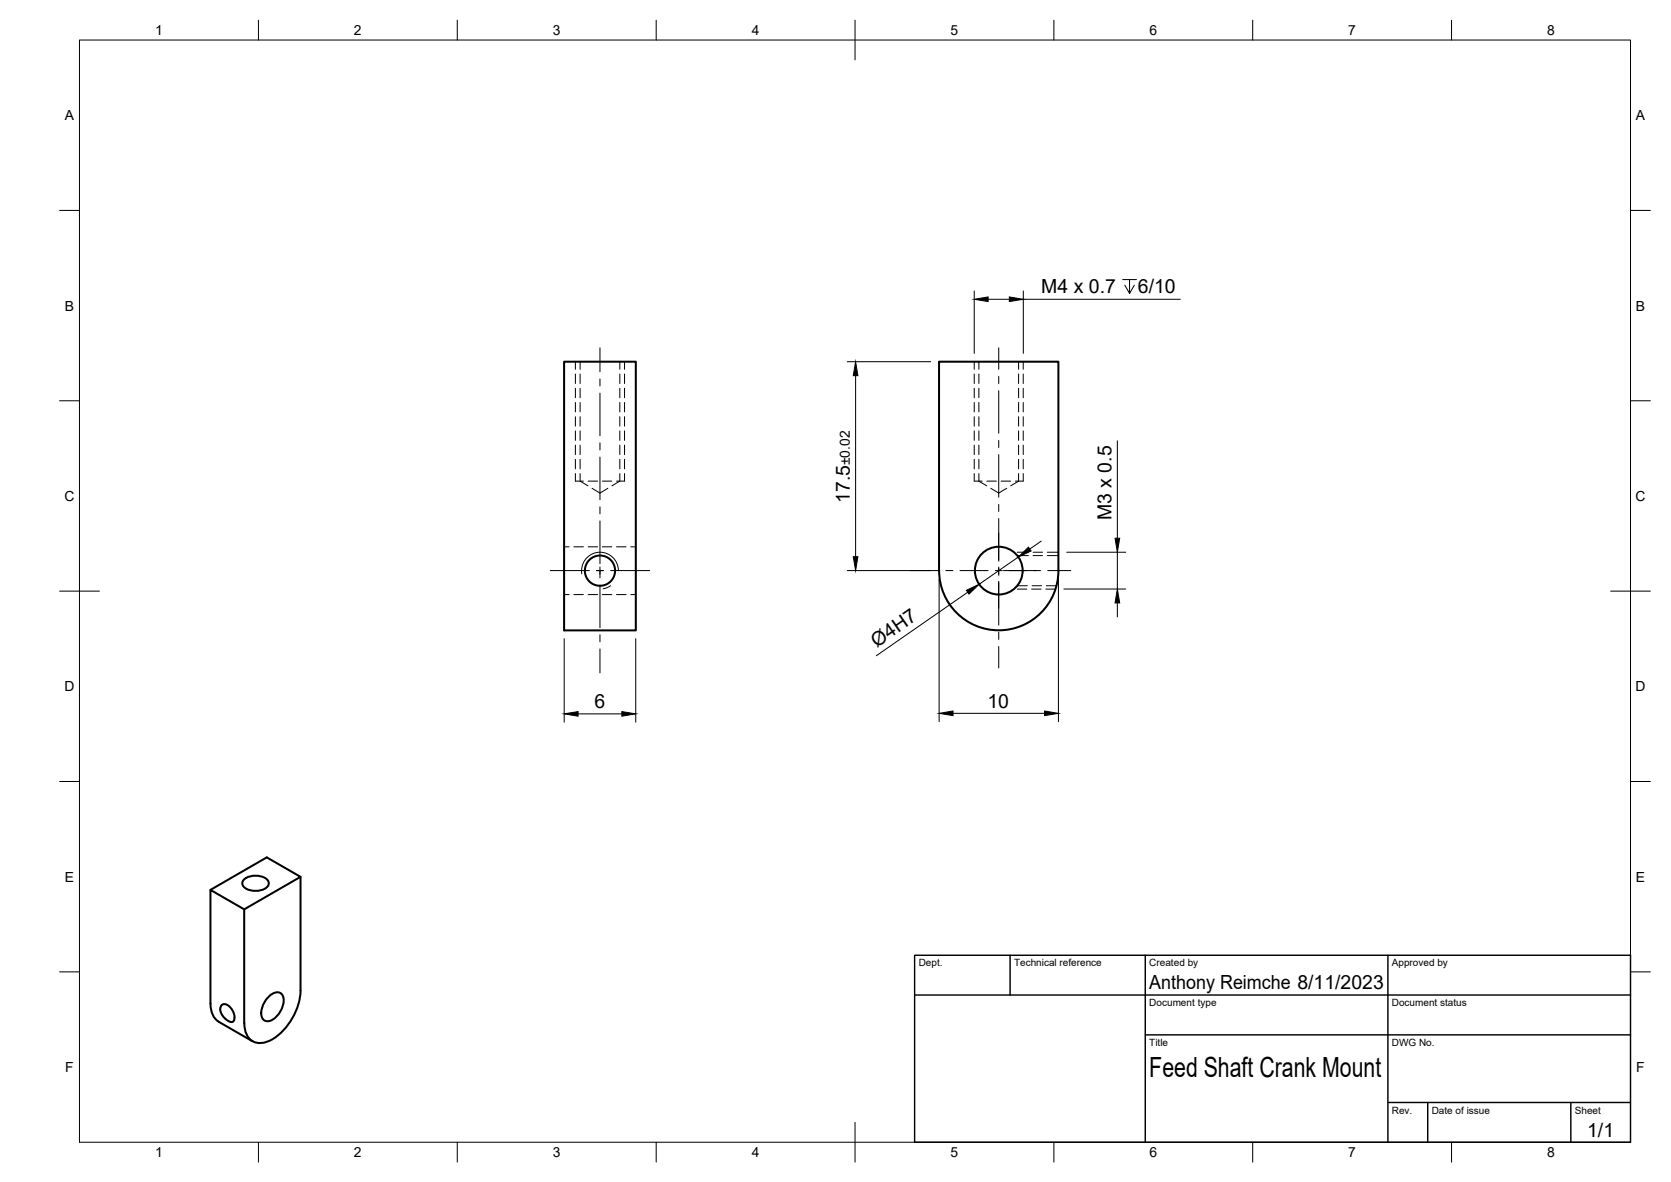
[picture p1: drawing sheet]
<svg xmlns="http://www.w3.org/2000/svg" width="420mm" height="297mm" viewBox="0 0 420 297" stroke-linecap="round" stroke-linejoin="round" font-family="sans-serif">
<!-- layer: Visible -->
<g fill="none" stroke="#000" stroke-width=".51">
<path d="M141.8 90.9h18.1v67.5h-18.1zM148.2 140.7a3.8 3.8 0 0 1 5-.3 3.8 3.8 0 0 1 .9 5l-.7 .9-1.1 .6-1.2 .3-1-.1-1.2-.4-.9-.7-.7-1.1-.2-1a4 4 0 0 1 1.1-3.2zM236.1 143.4a15 15 0 0 0 15 15 15 15 0 0 0 15-15v-52.5h-30v52.5M52.9 223.6l14.2-8.1 8.5 4.9-14.2 8.1M61.4 221a4.6 4.6 0 0 1 6 .4 1.63 1.63 0 0 1-1.4 2.2 4.5 4.5 0 0 1-4.9-1 1.25 1.25 0 0 1 .3-1.6zM75.6 220.4v28.5a15.3 15.3 0 0 1-8.1 12.8 4 4 0 0 1-6-3.5l-.1-29.7-8.5-4.9v28.6a5 5 0 0 0 2.1 4.6M55 256.8l8.5 4.9M55.6 252.7a1.59 1.59 0 0 1 2.5 .7 4 4 0 0 1 .8 2.6l-.1 .5-.4 .3-.8-.1-1-.7-.8-.9-.3-.8-.1-.7zM67.4 250.6a2.54 2.54 0 0 1 3.3-.9 3.7 3.7 0 0 1-.2 4.5l-.4 .6a3.5 3.5 0 0 1-3.4 1.8 2.54 2.54 0 0 1-.8-3.4l.6-1.4z"/>
<circle cx="251.1" cy="143.4" r="6"/>
</g>
<!-- layer: Hidden -->
<g fill="none" stroke="#000" stroke-width=".25">
<path d="M145.9 90.9v1.9M145.9 94v2.4M145.9 97.6v2.4M155.9 90.9v1.9M155.9 94v2.4M155.9 97.6v2.4M246.1 90.9v1.9M246.1 94v2.4M246.1 97.6v2.4M256.1 90.9v1.9M256.1 94v2.4M256.1 97.6v2.4"/>
<path d="M145.9 119v1.9l1.9 1.2M145.9 101.1v2.4M145.9 104.7v2.4M145.9 108.3v2.4M145.9 111.9v2.3M145.9 115.4v2.4M155.9 119v1.9l-2 1.2M155.9 101.1v2.4M155.9 104.7v2.4M155.9 108.3v2.4M155.9 111.9v2.3M155.9 115.4v2.4"/>
<path d="M246.1 119v1.9l2 1.2M246.1 101.1v2.4M246.1 104.7v2.4M246.1 108.3v2.4M246.1 111.9v2.3M246.1 115.4v2.4M256.1 119v1.9l-2 1.2M256.1 101.1v2.4M256.1 104.7v2.4M256.1 108.3v2.4M256.1 111.9v2.3M256.1 115.4v2.4"/>
<path d="M141.8 137.4h1.3M144.3 137.4h2.4M144.7 120.9h2M147.9 120.9h2.4M147.9 137.4h2.4M148.9 122.7l2 1.2 1.9-1.2M151.4 120.9h2.4M151.4 137.4h2.4M155 120.9h2M155 137.4h2.4M158.6 137.4h1.3M245 120.9h2"/>
<path d="M248.1 120.9h2.4M249.1 122.7l2 1.2 2-1.2M251.7 120.9h2.4M255.3 120.9h2M255.8 139.6h2.8M259.8 139.6h2.3M263.3 139.6h2.8M141.8 149.4h1.3M144.3 149.4h2.4M147.9 149.4h2.4M151.4 149.4h2.4M155 149.4h2.4"/>
<path d="M158.6 149.4h1.3M255.8 147.2h2.5M259.5 147.2h2.4M263.1 147.2h2.5"/>
</g>
<!-- layer: Hidden Narrow -->
<g fill="none" stroke="#000" stroke-width=".25">
<path d="M144.7 90.9v1.9M144.7 94v2.4M144.7 97.6v2.4M157 90.9v1.9M157 94v2.4M157 97.6v2.4M245 90.9v1.9M245 94v2.4M245 97.6v2.4M257.3 90.9v1.9M257.3 94v2.4M257.3 97.6v2.4"/>
<path d="M144.7 101.1v2.4M144.7 104.7v2.4M144.7 108.3v2.4M144.7 111.9v2.3M144.7 115.4v2.4M144.7 119v1.9M157 101.1v2.4M157 104.7v2.4M157 108.3v2.4M157 111.9v2.3M157 115.4v2.4M157 119v1.9"/>
<path d="M245 101.1v2.4M245 104.7v2.4M245 108.3v2.4M245 111.9v2.3M245 115.4v2.4M245 119v1.9M257.3 101.1v2.4M257.3 104.7v2.4M257.3 108.3v2.4M257.3 111.9v2.3M257.3 115.4v2.4M257.3 119v1.9"/>
<path d="M255.8 138.8h2.8M259.8 138.8h2.3M263.3 138.8h2.8M153.5 147.2l-1.8 .8M255.8 148h2.4M259.4 148h2.4M263 148h2.4"/>
</g>
<!-- layer: Visible Narrow -->
<path d="M155.5 143.4a4.6 4.6 0 0 0-5.1-4.6 4.6 4.6 0 0 0-4.1 5.4" fill="none" stroke="#000" stroke-width=".25"/>
<!-- layer: BORDER -->
<g fill="none" stroke="#000" stroke-width=".25">
<path d="M20 10.1h390v276.9h-390zM65 5.1v5M115 5.1v5M165 5.1v5M215 5.1v10M265 5.1v5M315 5.1v5M365 5.1v5M15 52.9h5M410 52.9h5M15 100.7h5M410 100.7h5"/>
<path d="M15 148.6h10M405 148.6h10M15 196.4h5M410 196.4h5M15 244.2h5M410 244.2h5M65 287v5M115 287v5M165 287v5M215 282.1v9.9M265 287v5M315 287v5"/>
<path d="M365 287v5"/>
</g>
<!-- layer: TITLEBLOCK -->
<path d="M230 240.1h180v46.9h-180zM230 250h180M254 240.1v9.9M288 240.1v46.9M349 240.1v46.9M288 260.1h122M349 277.1h61M359 277.1v9.9M395 277.1v9.9" fill="none" stroke="#000" stroke-width=".36"/>
<!-- layer: Smart Centers -->
<g fill="none" stroke="#000" stroke-width=".25">
<path d="M150.9 87.4v6M150.9 95.2v1.8M150.9 98.8v10.7M251.1 87.4v5.4M251.1 94.6v1.8M251.1 98.2v10.7M150.9 111.3v1.8M150.9 114.9v10.7M251.1 110.7v1.8M251.1 114.2v10.8M150.9 127.4v1.7M150.9 130.9v10.8"/>
<path d="M251.1 126.8v1.7M251.1 130.3v10.7M138.4 143.4h9.8M150 143.4h1.7M150.9 142.5v2.7M150.9 147v10.7M150.9 159.5v1.8M153.5 143.4h9.9M228.9 143.4h7.1M237.8 143.4h1.8M241.4 143.4h7.1M250.2 143.4h1.8"/>
<path d="M251.1 142.5v2.1M251.1 146.1v11M251.1 158.9v1.8M252.3 143.4h9.4M263.4 143.4h5.9M150.9 163.1v6M251.1 162.5v5.4"/>
</g>
<!-- layer: FD_Dimensions -->
<g fill="none" stroke="#000" stroke-width=".25">
<path d="M245 73.1v15.7M248.5 75.2h5.3M257.3 73.1v15.7M257.3 75.2h39.5M282.3 70.3h3.5M284 70.3v3.5l-1.2-2.1M285.2 71.7l-1.2 2.1M213 90.9h21M215.1 94.4v45.5M280.9 110.8v24.5M256.1 140l-9.9 6.8M261.8 136l-2.9 2"/>
<path d="M268.2 138.8h14.9M280.9 138.8v9.2M213 143.4h21M236.1 145.5v35.9M243.3 148.8l-23 16M266.1 145.5v35.9M267.5 148h15.6M280.9 151.5v3.5M141.9 160.5v21M145.4 179.4h11M159.9 160.5v21M239.6 179.3h23"/>
</g>
<path d="M245 75.2l3.5-.6v1.2zM253.8 74.6l3.5 .6-3.5 .6zM215.1 90.9l.6 3.5h-1.2zM214.5 139.9h1.2l-.6 3.5zM256.1 140l2.5-2.5 .7 1zM280.4 135.3h1.1l-.6 3.5zM243 148.3l3.2-1.5-2.6 2.5zM280.9 148l.6 3.5h-1.1zM141.9 179.4l3.5-.6v1.2zM156.4 178.8l3.5 .6-3.5 .6zM236.1 179.3l3.5-.6v1.1zM262.6 178.7l3.5 .6-3.5 .5z" fill="#000" stroke="#000" stroke-width=".25"/>
<text font-size="7" x="289" y="270.6">Feed Shaft Crank Mount</text>
<g font-size="4.9">
<text x="261.8" y="73.8">M4 x 0.7</text>
<text x="286.1" y="73.8">6/10</text>
<text x="213.7" y="126.4" transform="rotate(-90 213.7 126.4)">17.5</text>
<text x="279.5" y="130.7" transform="rotate(-90 279.5 130.7)">M3 x 0.5</text>
<text x="220.5" y="162.8" transform="rotate(-35 220.5 162.8)">Ø4H7</text>
<text x="149.5" y="177.9">6</text>
<text x="248.3" y="177.8">10</text>
<text x="289" y="248.5">Anthony Reimche 8/11/2023</text>
<text x="399.1" y="285.7">1/1</text>
</g>
<g font-size="3.5">
<text x="39" y="8.8">1</text>
<text x="89" y="8.8">2</text>
<text x="139" y="8.8">3</text>
<text x="189" y="8.8">4</text>
<text x="239" y="8.8">5</text>
<text x="289" y="8.8">6</text>
<text x="339" y="8.8">7</text>
<text x="389" y="8.8">8</text>
<text x="16.3" y="30.2">A</text>
<text x="411.3" y="30.2">A</text>
<text x="16.3" y="78">B</text>
<text x="411.3" y="78">B</text>
<text x="213.7" y="116.9" transform="rotate(-90 213.7 116.9)">±0.02</text>
<text x="16.2" y="125.9">C</text>
<text x="411.2" y="125.9">C</text>
<text x="16.2" y="173.7">D</text>
<text x="411.2" y="173.7">D</text>
<text x="16.3" y="221.6">E</text>
<text x="411.3" y="221.6">E</text>
<text x="16.4" y="269.4">F</text>
<text x="411.4" y="269.4">F</text>
<text x="39" y="290.8">1</text>
<text x="89" y="290.8">2</text>
<text x="139" y="290.8">3</text>
<text x="189" y="290.8">4</text>
<text x="239" y="290.8">5</text>
<text x="289" y="290.8">6</text>
<text x="339" y="290.8">7</text>
<text x="389" y="290.8">8</text>
</g>
<g font-size="2.5">
<text x="231" y="242.9">Dept.</text>
<text x="255" y="242.9">Technical reference</text>
<text x="289" y="242.9">Created by</text>
<text x="350" y="242.9">Approved by</text>
<text x="289" y="252.8">Document type</text>
<text x="350" y="252.8">Document status</text>
<text x="289" y="262.9">Title</text>
<text x="350" y="262.9">DWG No.</text>
<text x="350" y="279.9">Rev.</text>
<text x="360" y="279.9">Date of issue</text>
<text x="396" y="279.9">Sheet</text>
</g>
</svg>
